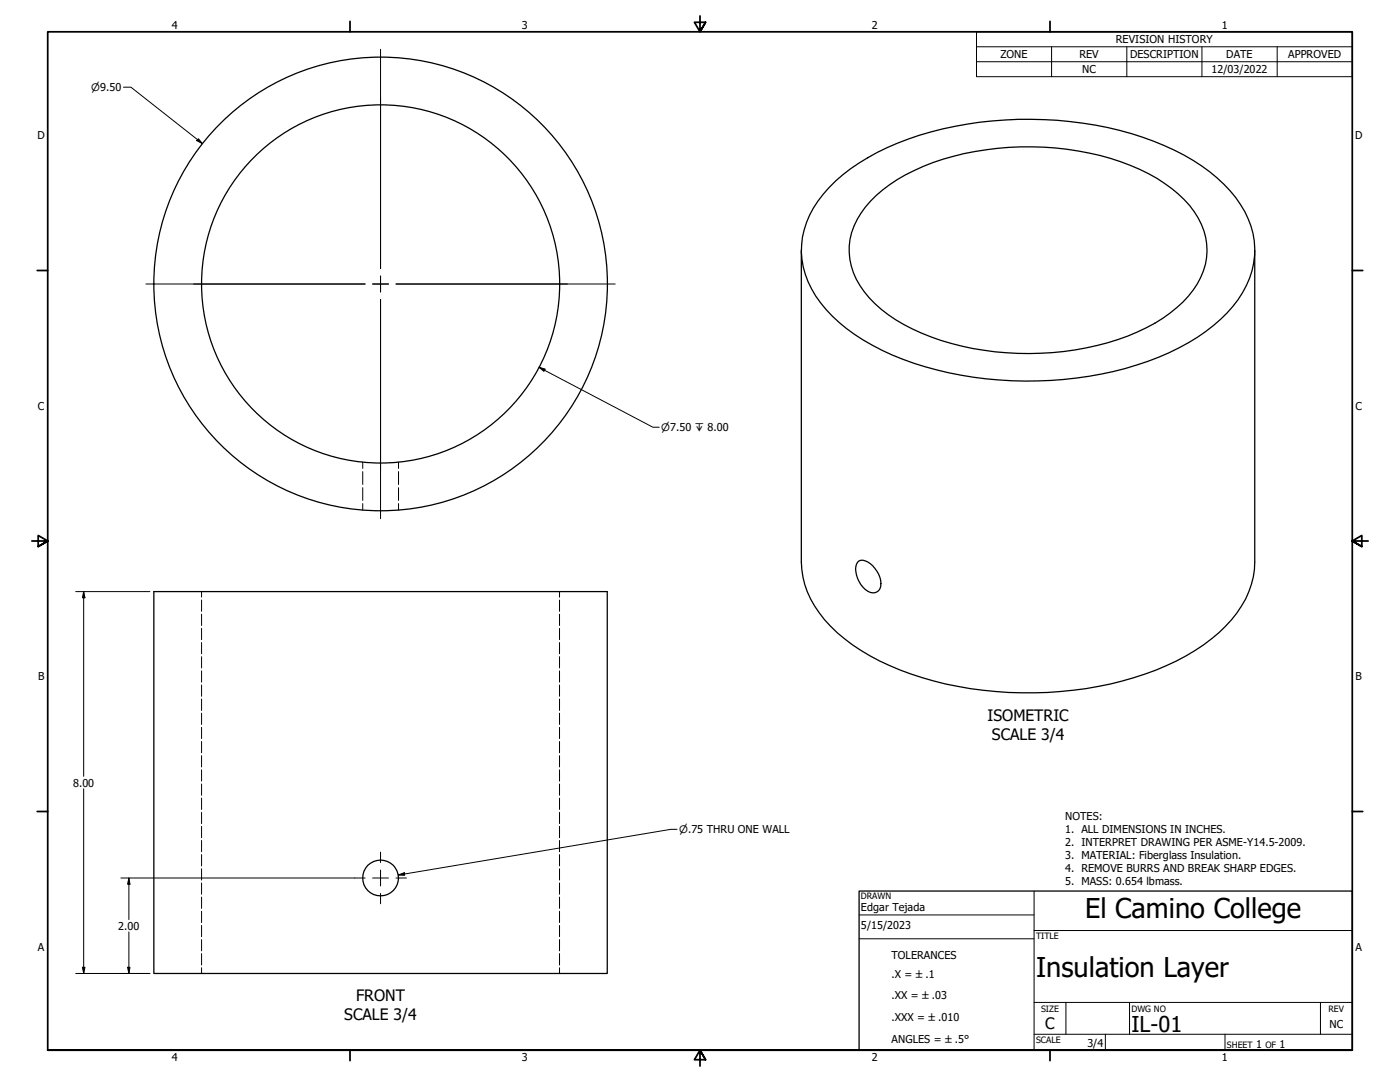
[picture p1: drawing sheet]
<svg xmlns="http://www.w3.org/2000/svg" width="559mm" height="432mm" viewBox="0 0 559 432" stroke-linecap="round" stroke-linejoin="round" font-family="sans-serif">
<!-- layer: Hidden (ANSI) -->
<g fill="none" stroke="#000" stroke-width=".4">
<path d="M144.8 184.4v2.5M144.8 188.2v5.2M144.8 194.6v5.1M159.1 184.4v2.5M159.1 188.2v5.2M159.1 194.6v5.1M144.8 201v2.5M159.1 201v2.5M80.5 236.1v2.2M80.5 239.5v4.5M223.3 236.1v2.2M223.3 239.5v4.5"/>
<path d="M80.5 245.1v4.5M80.5 250.8v4.5M80.5 256.4v4.5M223.3 245.1v4.5M223.3 250.8v4.5M223.3 256.4v4.5M80.5 262.1v4.5M80.5 267.7v4.5M80.5 273.4v4.5M80.5 279v4.5M223.3 262.1v4.5M223.3 267.7v4.5"/>
<path d="M223.3 273.4v4.5M223.3 279v4.5M80.5 284.6v4.5M80.5 290.3v4.5M80.5 295.9v4.5M223.3 284.6v4.5M223.3 290.3v4.5M223.3 295.9v4.5M80.5 301.6v4.5M80.5 307.2v4.5M80.5 312.9v4.5M80.5 318.5v4.5"/>
<path d="M223.3 301.6v4.5M223.3 307.2v4.5M223.3 312.9v4.5M223.3 318.5v4.5M80.5 324.2v4.5M80.5 329.8v4.5M80.5 335.4v4.5M223.3 324.2v4.5M223.3 329.8v4.5M223.3 335.4v4.5M80.5 341.1v4.5M80.5 346.7v4.5"/>
<path d="M80.5 352.4v4.5M80.5 358v4.5M223.3 341.1v4.5M223.3 346.7v4.5M223.3 352.4v4.5M223.3 358v4.5M80.5 363.7v4.5M80.5 369.3v4.5M80.5 375v4.5M223.3 363.7v4.5M223.3 369.3v4.5M223.3 375v4.5"/>
<path d="M80.5 380.6v4.5M80.5 386.2v2.3M223.3 380.6v4.5M223.3 386.2v2.3"/>
</g>
<!-- layer: Visible (ANSI) -->
<g fill="none" stroke="#000" stroke-width=".51">
<path d="M331 74.8a87.3 87.3 0 0 1 40.6-22.2 149.3 149.3 0 0 1 88.8 3.7 73.9 73.9 0 0 1 32.8 22.5 33 33 0 0 1-1.1 43.4 77.4 77.4 0 0 1-33.9 22 147.5 147.5 0 0 1-102.1-2.5 71.8 71.8 0 0 1-28.6-20.9 32.7 32.7 0 0 1 1.1-43.3zM349.8 78a78.9 78.9 0 0 1 39.5-17.5 114.6 114.6 0 0 1 65.6 7.1 53.9 53.9 0 0 1 21.8 16.9 26 26 0 0 1-2.4 33.7 65.8 65.8 0 0 1-32.1 18.6 116.4 116.4 0 0 1-74.5-3.9 53.3 53.3 0 0 1-24.5-19 25.7 25.7 0 0 1 2.2-31.2zM319.8 99.8v124.5a38.6 38.6 0 0 0 14.4 28.2 93.2 93.2 0 0 0 38.5 19.3 148.3 148.3 0 0 0 88.8-4.4 72.5 72.5 0 0 0 32.2-22.8 34.9 34.9 0 0 0 7.1-20.3v-124.5M61.4 113.3a90.5 90.5 0 0 1 134-79.3 90.5 90.5 0 0 1 5.3 155.6 90.5 90.5 0 0 1-139.1-70.1l-.2-6.2M61.4 236.1h181v152.4h-181zM342.3 224.3a3.6 3.6 0 0 1 5 .6 9.8 9.8 0 0 1 3.9 10 3.5 3.5 0 0 1-5.8 .4 10.6 10.6 0 0 1-3.5-10.2z"/>
<circle cx="151.9" cy="113.3" r="71.5"/>
<circle cx="151.9" cy="350.4" r="7.2"/>
</g>
<!-- layer: Border (ANSI) -->
<g fill="none" stroke="#000" stroke-width=".7">
<path d="M139.7 8.5v4.2M279.4 6.3v6.4l-2.2-3.8h4.4l-2.2 3.8 2.2-3.8M419.1 8.5v4.2M14.9 107.9h4.1M539.8 107.9h4.1M12.7 215.9h6.3l-3.8-2.2v4.4l3.8-2.2-3.8 2.2M546.1 215.9h-6.3l3.8-2.2v4.4l-3.8-2.2 3.8 2.2M14.9 323.8h4.1M539.8 323.8h4.1M19 419.1v-406.4h520.8v406.4h-520.8h520.8M139.7 419.1v4.2M419.1 419.1v4.2"/>
<path d="M281.6 422.9l-2.2-3.8 2.2 3.8h-4.4l2.2-3.8v6.3"/>
</g>
<!-- layer: Title (ANSI) -->
<path d="M412.7 355.6v63.5M342.9 365.1h69.8M342.9 374.6h69.8M412.7 371.3h127.1M412.7 412.7h127.1M412.7 400h127.1M425.4 400v12.7M441.2 412.7v6.4M450.8 400v12.7M488.9 412.7v6.4M527 400v12.7" fill="none" stroke="#000" stroke-width=".4"/>
<path d="M342.9 355.6h196.9v63.5h-196.9z" fill="none" stroke="#000" stroke-width=".51"/>
<!-- layer: Symbol (ANSI) -->
<path d="M389.8 18.7v-6h150v6M419.7 18.7v11.9M449.8 18.7v11.9M479.7 18.7v11.9M509.8 18.7v11.9M539.8 18.7h-150v5.9M539.8 18.7v11.9h-150v-6M389.8 24.6h150M215.1 146.6l2.5 .7-.5 .9zM215.1 146.6l45.5 23.9h2.5M270.3 331h-2.5l-108.9 18.2M158.9 349.2l2.5-.9 .1 1z" fill="none" stroke="#000" stroke-width=".4"/>
<!-- layer: Center Mark (ANSI) -->
<path d="M151.9 19.7v87.5M58.2 113.3h87.5M148.7 113.3h6.4M151.9 110.2v6.3M151.9 119.5v87.5M158.1 113.3h87.5M141.6 350.4h4.1M148.7 350.4h6.4M151.9 340v4.2M151.9 347.2v6.4M151.9 356.6v4.1M158.1 350.4h4.1" fill="none" stroke="#000" stroke-width=".4"/>
<!-- layer: Symbol (ANSI) -->
<g fill="#000">
<path d="M215.1 146.6l2.5 .7-.5 .9z" fill-rule="evenodd"/>
<path d="M158.9 349.2l2.5-.9 .1 1z" fill-rule="evenodd"/>
</g>
<!-- layer: Dimension (ANSI) -->
<g fill="none" stroke="#000" stroke-width=".4">
<path d="M49.3 34.8h3l28.5 22.5M79.2 55.4l1.6 1.9-2.3-1.2zM30.2 236.1h29.6M33.4 236.1l.5 2.5h-1zM33.4 236.1v73.7M33.4 314.8v73.7M48.3 350.4h93.3M51.4 350.4l.5 2.5h-1zM51.4 350.4v16.6M51.4 371.9v16.6M30.2 388.5h29.6M32.9 386h1l-.5 2.5z"/>
<path d="M50.9 386h1l-.5 2.5z"/>
</g>
<g fill="#000">
<path d="M79.2 55.4l1.6 1.9-2.3-1.2z" fill-rule="evenodd"/>
<path d="M33.4 236.1l.5 2.5h-1z" fill-rule="evenodd"/>
<path d="M51.4 350.4l.5 2.5h-1z" fill-rule="evenodd"/>
<path d="M32.9 386h1l-.5 2.5z" fill-rule="evenodd"/>
<path d="M50.9 386h1l-.5 2.5z" fill-rule="evenodd"/>
</g>
<g font-size="10.9">
<text x="433.1" y="366.5">El Camino College</text>
<text x="413.5" y="390.1">Insulation Layer</text>
</g>
<text font-size="8.7" x="451.6" y="411.9">IL-01</text>
<g font-size="6.3">
<text x="394.1" y="287.7">ISOMETRIC</text>
<text x="395.9" y="295.2">SCALE 3/4</text>
<text x="142.1" y="399.7">FRONT</text>
<text x="137.4" y="407.2">SCALE 3/4</text>
<text x="417.2" y="410.8">C</text>
</g>
<g font-size="4.3">
<text x="68.6" y="11.7">4</text>
<text x="208.3" y="11.7">3</text>
<text x="348" y="11.7">2</text>
<text x="487.7" y="11.7">1</text>
<text x="445.4" y="17.3">REVISION HISTORY</text>
<text x="399.3" y="23.2">ZONE</text>
<text x="430.8" y="23.2">REV</text>
<text x="451" y="23.2">DESCRIPTION</text>
<text x="489.5" y="23.2">DATE</text>
<text x="514.1" y="23.2">APPROVED</text>
<text x="432" y="29.2">NC</text>
<text x="483.6" y="29">12/03/2022</text>
<text x="15" y="55.6">D</text>
<text x="540.9" y="55.6">D</text>
<text x="15.1" y="163.5">C</text>
<text x="541" y="163.5">C</text>
<text x="15.2" y="271.5">B</text>
<text x="541.1" y="271.5">B</text>
<text x="29.1" y="313.9">8.00</text>
<text x="425.2" y="327.2">NOTES:</text>
<text x="425.2" y="332.4">1. ALL DIMENSIONS IN INCHES.</text>
<text x="425.2" y="337.6">2. INTERPRET DRAWING PER ASME-Y14.5-2009.</text>
<text x="425.2" y="342.8">3. MATERIAL: Fiberglass Insulation.</text>
<text x="425.2" y="348.1">4. REMOVE BURRS AND BREAK SHARP EDGES.</text>
<text x="425.2" y="353.3">5. MASS: 0.654 lbmass.</text>
<text x="343.7" y="363.5">Edgar Tejada</text>
<text x="47.2" y="371">2.00</text>
<text x="343.7" y="370.9">5/15/2023</text>
<text x="15.1" y="379.4">A</text>
<text x="355.9" y="382.8">TOLERANCES</text>
<text x="541" y="379.4">A</text>
<text x="355.9" y="390.2">.X = ±.1</text>
<text x="355.9" y="398.8">.XX = ±.03</text>
<text x="355.9" y="407.5">.XXX = ±.010</text>
<text x="530.6" y="410.1">NC</text>
<text x="355.9" y="416.1">ANGLES = ±.5°</text>
<text x="434" y="417.6">3/4</text>
<text x="501.3" y="418.3">1</text>
<text x="510.7" y="418.3">1</text>
<text x="68.6" y="423.3">4</text>
<text x="208.3" y="423.3">3</text>
<text x="348" y="423.3">2</text>
<text x="487.7" y="423.3">1</text>
</g>
<g font-size="4.1">
<text x="36.4" y="36.3">⌀9.50</text>
<text x="263.9" y="172.1">⌀7.50 ↧ 8.00</text>
<text x="271.1" y="332.5">⌀.75 THRU ONE WALL</text>
</g>
<g font-size="3.5">
<text x="343.7" y="358.9">DRAWN</text>
<text x="413.5" y="374.6">TITLE</text>
<text x="415.5" y="403.9">SIZE</text>
<text x="451.6" y="403.9">DWG NO</text>
<text x="530.3" y="403.9">REV</text>
<text x="413.5" y="416.1">SCALE</text>
<text x="489.7" y="418.3">SHEET</text>
<text x="505.1" y="418.3">OF</text>
</g>
</svg>
